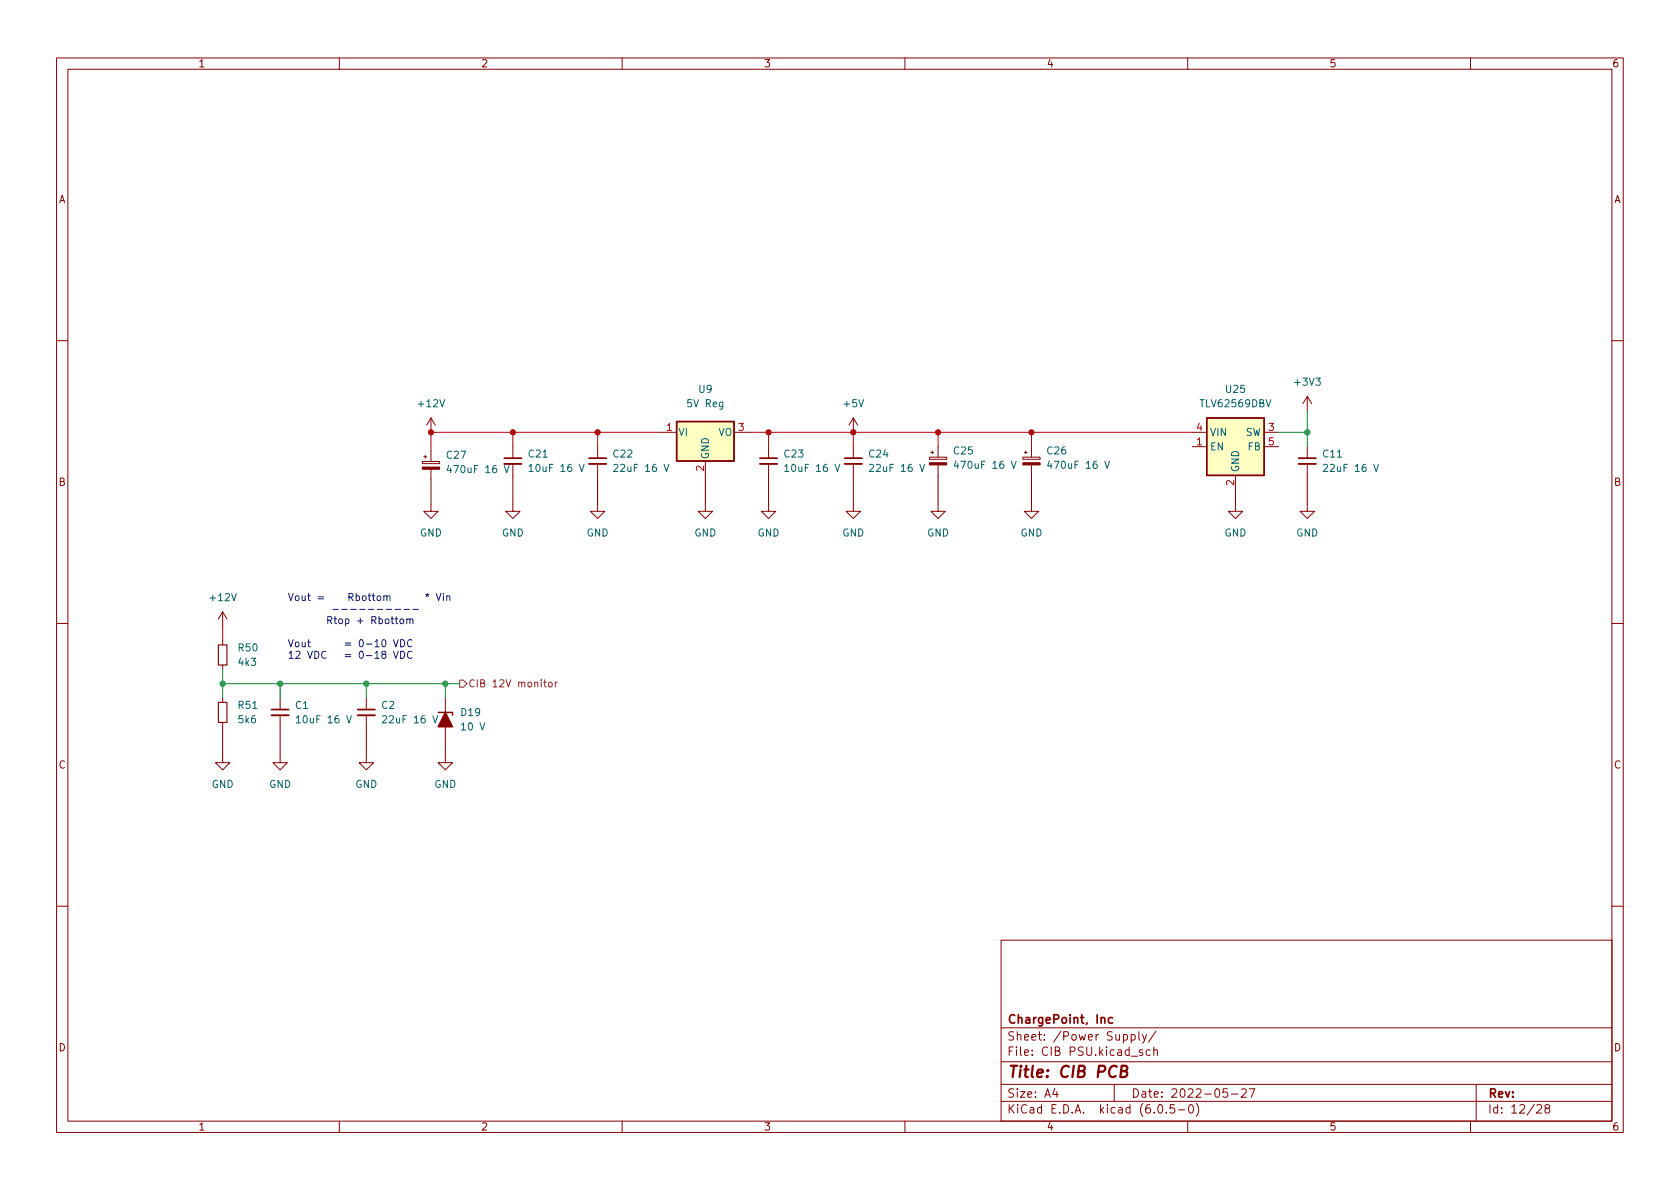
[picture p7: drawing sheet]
<svg xmlns="http://www.w3.org/2000/svg" width="297mm" height="210mm" viewBox="0 0 297 210" stroke-linecap="round" stroke-linejoin="round" font-family="sans-serif">
<g fill="none" stroke="#840000" stroke-width=".18">
<path d="M10 10.2h277v190.1h-277zM12 12.2h273v186.1h-273zM60 10.2v2M110 10.2v2M160 10.2v2M210 10.2v2M260 10.2v2M10 60.2h2M76.2 73.9v2.5M76.2 79.8v1.8M76.2 73.9l-.8 1.3M76.2 73.9l.8 1.3"/>
<path d="M90.7 79v2M105.7 79v2M117.1 76.4h2.5M129.8 76.4h2.5M135.9 79v2M150.9 73.9l-.8 1.3M150.9 73.9v2.5M150.9 79v2M150.9 73.9l.7 1.3M164.8 79.8v.5M165.9 79v1.8M181.4 79.8v.5"/>
<path d="M182.4 79v1.8M210.8 76.4h2.6M210.8 79h2.6M223.5 76.4h2.6M223.5 79h2.6M231.1 70.1v2.5M231.1 79v2M231.1 70.1l-.7 1.3M231.1 70.1l.8 1.3M285 60.2h2M74.7 81.6h3v.4h-3zM74.9 80.8h.5"/>
<path d="M75.2 80.5v.5M76.2 89.1v1.3h1.3l-1.3 1.3-1.3-1.3h1.3M76.2 83v1.8M90.7 89.1v1.3h1.2l-1.2 1.3-1.3-1.3h1.3M90.7 82v2.1M105.7 89.1v1.3h1.2l-1.2 1.3-1.3-1.3h1.3M105.7 82v2.1M124.7 89.1v1.3h1.3l-1.3 1.3-1.3-1.3h1.3M124.7 81.5v2.6M135.9 89.1v1.3h1.3l-1.3 1.3-1.3-1.3h1.3M135.9 82v2.1M150.9 89.1v1.3h1.2l-1.2 1.3-1.3-1.3h1.3"/>
<path d="M150.9 82v2.1M164.3 80.8h3.1v.4h-3.1zM164.6 80h.5M165.9 89.1v1.3h1.2l-1.2 1.3-1.3-1.3h1.3M165.9 82.2v1.9M180.8 80.8h3.1v.4h-3.1zM181.1 80h.5M182.4 89.1v1.3h1.2l-1.2 1.3-1.3-1.3h1.3M182.4 82.2v1.9M218.4 89.1v1.3h1.3l-1.3 1.3-1.2-1.3h1.2M218.4 84.1v2.5M231.1 89.1v1.3h1.3l-1.3 1.3-1.2-1.3h1.2"/>
<path d="M231.1 82v2.1M10 110.2h2M39.4 108.2l-.8 1.3M39.4 108.2v2.5M39.4 113.3v.7M39.4 117.6v.8M39.4 108.2l.7 1.3M285 110.2h2M39.4 133.6v1.3h1.2l-1.2 1.2-1.3-1.2h1.3M39.4 123.4v.8M39.4 127.8v.7M49.5 133.6v1.3h1.3l-1.3 1.2-1.2-1.2h1.2"/>
<path d="M49.5 123.4v2.1M49.5 126.5v2M64.8 133.6v1.3h1.2l-1.2 1.2-1.3-1.2h1.3M64.8 123.4v2.1M64.8 126.5v2M78.7 133.6v1.3h1.3l-1.3 1.2-1.2-1.2h1.2M78.7 123.4v7.7M10 160.2h2M177 166.3h108v32h-108zM285 160.2h2M60 198.3v2M110 198.3v2"/>
<path d="M160 198.3v2M177 194.8h108M177 191.8h108M177 187.8h108M177 181.8h108M186.5 192.5l-.4 1h1M186.9 193v1M197 191.8v3M200 183l.4-.1 .3 .3v.4l-.1 .3h-.6M200 182.9v1.5M201.4 182.4v1.3l.2 .2M202 185.7l-.4-.1-.2 .2 .1 .3 .5 .1v.4h-.6"/>
<path d="M202 182.9l.4 1M202.7 182.9l-.5 1.4-.2 .1M203.4 185.7l-.5-.1-.3 .3v.4l.2 .3h.6M204 185.8l.2-.2 .4 .1v.9M204 185.1v1.5M204.4 182.4l-1.3 1.9M204.9 195.4l.2-.1a.81 .81 0 0 1 .6 .7 .81 .81 0 0 1-.3 .8h-.2a.81 .81 0 0 1-.6-.6 .81 .81 0 0 1 .3-.8zM206.2 196.7v.1M207.6 195.3h-.7v.7l.2-.1 .5 .1 .1 .2-.1 .5-.2 .1-.5-.1M208.4 196.3h1.1M210 198.3v2M210.4 195.4l.1-.1a.81 .81 0 0 1 .6 .7 .81 .81 0 0 1-.3 .8h-.2a.81 .81 0 0 1-.5-.6 .81 .81 0 0 1 .3-.8z"/>
<path d="M211.5 195.1a1.72 1.72 0 0 1 0 2.3M217 192.5h-.7l-.1 .7 .2-.1 .5 .1 .2 .2-.1 .5-.2 .1-.6-.1M217.7 193.5h1.2M219.5 192.7l.6-.2 .2 .2 .1 .3-1 1h1M220.9 192.5h1l-.7 1.5M260 198.3v2M261 191.8v6.5M271.7 195.5l.6-.2 .2 .2 .1 .3-.9 1h.9M273.4 196l-.3-.3 .1-.2 .2-.2 .5 .1 .1 .2-.1 .2-.6 .2-.2 .3 .1 .4 .2 .1h.5l.1-.3-.1-.4-.2-.1"/>
</g>
<path d="M198.2 189.4l.9-.1a.46 .46 0 0 0 .2-.4 .46 .46 0 0 0-.3-.4h-.7l-.2 2h.7a.53 .53 0 0 0 .5-.5 .53 .53 0 0 0-.4-.6" fill="none" stroke="#840000" stroke-width=".4"/>
<path d="M89.2 81h3M104.1 81h3.1M134.4 81h3M149.4 81h3M229.6 81h3.1M48 125.5h3.1M63.2 125.5h3.1M194.7 180.1l.2-.2 .4 .1v.9M196.7 180l-.4-.1-.3 .3v.4l.1 .3h.6" fill="none" stroke="#840000" stroke-width=".3"/>
<g fill="#840000" stroke="#840000" stroke-width=".18">
<path d="M74.7 82.6h3v.4h-3z"/>
<path d="M180.8 81.8h3.1v.4h-3.1z"/>
<path d="M164.3 81.8h3.1v.4h-3.1z"/>
</g>
<g fill="none" stroke="#006464" stroke-width=".18">
<path d="M79.4 82.3l-.3 .9h.7M89.2 82.3l.4 1.3 .4-1.3M93.5 82.5l.4-.4v1.3M93.5 83.4h.8M102.4 82.1l.5 1.3 .4-1.3M108.5 82.2l.5-.1 .3 .4-.8 .9h.8M117.4 82.1l.4 1.3 .5-1.3M138.8 82.5l.3-.4v1.3M138.8 83.4h.7M147.6 82.1l.5 1.3 .4-1.3M153.7 82.2l.5-.1 .3 .4-.8 .9h.8M162.6 82.1l.5 1.3 .4-1.3"/>
<path d="M169 81.5l-.3 .9h.8M178.8 81.6l.4 1.2 .5-1.2M185.5 81.5l-.3 .9h.8M195.3 81.6l.5 1.2 .4-1.2M234 82.2l.5-.1 .2 .4-.8 .9h.8M242.9 82.1l.4 1.3 .4-1.3M52.4 126.9l.4-.3v1.2M52.4 127.8h.7M61.3 126.6l.4 1.2 .4-1.2M67.6 126.7l.5-.1 .3 .3-.8 .9h.8M76.5 126.6l.4 1.2 .5-1.2"/>
</g>
<path d="M89.2 82h3M104.1 82h3.1M134.4 82h3M149.4 82h3M229.6 82h3.1M48 126.5h3.1M63.2 126.5h3.1" fill="none" stroke="#840000" stroke-width=".33"/>
<path d="M119.6 74.5h10.2v7h-10.2zM213.4 73.9h10.1v10.2h-10.1zM77.5 126h2.5v.5" fill="none" stroke="#840000" stroke-width=".25"/>
<path d="M78.7 126l1.3 2.5h-2.5z" fill="#840000" stroke="#840000" stroke-width=".25"/>
<path d="M38.6 114h1.5v3.6h-1.5zM38.6 124.2h1.5v3.6h-1.5z" fill="none" stroke="#840000" stroke-width=".2"/>
<g fill="#ffffc2" stroke="#ffffc2" stroke-width=".18">
<path d="M119.6 74.5h10.2v7h-10.2z"/>
<path d="M213.4 73.9h10.1v10.2h-10.1z"/>
</g>
<path d="M81.3 120.3h.6l.6 .6-.6 .6h-.6zM96.1 120.6h.5M96.3 120.2v1.1l.3 .2M97 120.7l.2-.1 .4 .1v.5l-.1 .2-.3 .1-.2-.1zM98.2 120.6v.9M98.5 120.6l-.3 .3" fill="none" stroke="#725600" stroke-width=".18"/>
<g fill="none" stroke="#0000c2" stroke-width=".18">
<path d="M56.3 105.5h.9M56.3 105.9h.9M58.9 107.8h.9M60.4 107.8h1M62 107.8h1M63.6 107.8h.9M64.8 113.9h1M65.1 105.4h.5M65.1 107.8h1M65.3 104.9v1.1l.3 .2M65.8 105.4h.5M66 104.9v1.1l.3 .2"/>
<path d="M66.3 113.5l.4-.4v1.3M66.3 114.4h.7M66.7 107.8h1M66.8 105.4h.3l.2 .2v.4l-.2 .2-.3-.1-.1-.1zM67 109.5l.4-.1 .2 .3-.1 .5h-.5M67.6 113.2l.2-.1a.68 .68 0 0 1 .4 .6 .68 .68 0 0 1-.4 .7l-.2-.1-.1-.4zM67.7 115.7l-.2-.2 .1-.2 .1-.1h.4l.1 .2v.2l-.6 .2-.1 .1v.3l.2 .2h.3l.2-.2v-.3l-.2-.2M68.2 109.5l.3-.1 .3 .3v.3l-.3 .3-.3-.1-.1-.2zM68.3 107.8h1M69.1 109.4h.5M69.3 109v1.1l.3 .2M69.6 113.1l.4 1.3 .4-1.3"/>
<path d="M69.6 115.2l.4 1.2 .4-1.2M69.9 107.8h.9M69.9 109.4h.4M70 109v1.1l.3 .2M70.8 109.5l.3-.1 .3 .3v.3l-.3 .3-.3-.1-.1-.2zM70.8 113.1a.64 .64 0 0 1 .8 .6 .64 .64 0 0 1-.8 .7zM70.8 115.2a.64 .64 0 0 1 .8 .6 .64 .64 0 0 1-.8 .6zM71.4 107.8h1M71.9 109.6l.2-.2 .3 .1 .1 .8M71.9 109.4v.9M72.5 109.6l.1-.2 .4 .1v.8M72.8 113.2a.6 .6 0 0 0-.8 .5 .6 .6 0 0 0 .6 .7l.2-.1"/>
<path d="M72.8 115.3a.6 .6 0 0 0-.8 .4 .6 .6 0 0 0 .6 .7l.2-.1M73 107.8h1M75.2 105.1l.4 .1 .3-.1M75.4 105.5l.2-.3 .1 .3M75.6 104.9v.3M77.1 104.9l.4 1.3 .5-1.3M78.4 104.9v.2M78.4 105.4v.8M79 105.5l.2-.1h.3v.8M79 105.4v.8"/>
</g>
<g fill="none" stroke="#480000" stroke-width=".18">
<path d="M76.2 84.8v4.3M90.7 84.1v5M105.7 84.1v5M124.7 84.1v5M135.9 84.1v5M150.9 84.1v5M165.9 84.1v5M182.4 84.1v5M218.4 86.6v2.5M231.1 84.1v5M39.4 128.5v5.1M49.5 128.5v5.1"/>
<path d="M64.8 128.5v5.1M78.7 131.1v2.5"/>
</g>
<path d="M226.1 76.4h5M231.1 72.6v6.4M39.4 118.4v5M39.4 120.9h41.9M49.5 120.9v2.5M64.8 120.9v2.5M78.7 120.9v2.5" fill="none" stroke="#009600" stroke-width=".18"/>
<path d="M90.7 76.4v2.6M105.7 76.4v2.6M117.1 76.4h-40.9v3.4M132.3 76.4h78.5M135.9 76.4v2.6M150.9 76.4v2.6M165.9 76.4v2.6M182.4 76.4v2.6M39.4 110.7v2.6" fill="none" stroke="#c20000" stroke-width=".18"/>
<g fill="#c20000" stroke="#c20000" stroke-width=".18">
<circle cx="165.9" cy="76.4" r=".46"/>
<circle cx="182.4" cy="76.4" r=".46"/>
<circle cx="135.9" cy="76.4" r=".46"/>
<circle cx="150.9" cy="76.4" r=".46"/>
<circle cx="105.7" cy="76.4" r=".46"/>
<circle cx="90.7" cy="76.4" r=".46"/>
<circle cx="76.2" cy="76.4" r=".46"/>
</g>
<g fill="#009600" stroke="#009600" stroke-width=".18">
<circle cx="231.1" cy="76.4" r=".46"/>
<circle cx="64.8" cy="120.9" r=".46"/>
<circle cx="78.7" cy="120.9" r=".46"/>
<circle cx="39.4" cy="120.9" r=".46"/>
<circle cx="49.5" cy="120.9" r=".46"/>
</g>
<text font-size="2.8" fill="#840000" x="178" y="190.6">Title: CIB PCB</text>
<g font-size="2.1" fill="#840000">
<text x="178" y="184">Sheet: /Power Supply/</text>
<text x="178" y="181">ChargePoint, Inc</text>
<text x="178" y="186.7">File: CIB PSU.kicad_sch</text>
<text x="178" y="196.9">KiCad E.D.A. kicad (6.0.5-0)</text>
<text x="178" y="194.1">Size: A4</text>
<text x="200" y="194.1">Date: 2022-05-27</text>
<text x="263" y="194.1">Rev:</text>
<text x="263" y="196.9">Id: 12/28</text>
</g>
<g font-size="1.8" fill="#840000">
<text x="35" y="11.9">1</text>
<text x="85" y="11.9">2</text>
<text x="135" y="11.9">3</text>
<text x="185" y="11.9">4</text>
<text x="235" y="11.9">5</text>
<text x="285" y="11.9">6</text>
<text x="10.3" y="35.9">A</text>
<text x="285.3" y="35.9">A</text>
<text x="10.3" y="85.9">B</text>
<text x="285.3" y="85.9">B</text>
<text x="10.3" y="135.9">C</text>
<text x="285.3" y="135.9">C</text>
<text x="10.3" y="185.9">D</text>
<text x="285.3" y="185.9">D</text>
<text x="35" y="199.9">1</text>
<text x="85" y="199.9">2</text>
<text x="135" y="199.9">3</text>
<text x="185" y="199.9">4</text>
<text x="235" y="199.9">5</text>
<text x="285" y="199.9">6</text>
</g>
<g font-size="1.8" fill="#006464">
<text x="123.6" y="69.5">U9</text>
<text x="216.8" y="69.5">U25</text>
<text x="229.1" y="68.2">+3V3</text>
<text x="74.1" y="72">+12V</text>
<text x="119.9" y="77.1">VI</text>
<text x="121.7" y="72">5V Reg</text>
<text x="127" y="77.1">VO</text>
<text x="149.3" y="72">+5V</text>
<text x="212.4" y="72">TLV62569DBV</text>
<text x="213.9" y="77.1">VIN</text>
<text x="220.2" y="77.1">SW</text>
<text x="79" y="81.1">C27</text>
<text x="79.9" y="83.6">470uF 16 V</text>
<text x="93.5" y="80.9">C21</text>
<text x="94.2" y="83.4">10uF 16 V</text>
<text x="108.5" y="80.9">C22</text>
<text x="109.2" y="83.4">22uF 16 V</text>
<text x="125.3" y="81.3" transform="rotate(-90 125.3 81.3)">GND</text>
<text x="138.7" y="80.9">C23</text>
<text x="139.4" y="83.4">10uF 16 V</text>
<text x="153.7" y="80.9">C24</text>
<text x="154.4" y="83.4">22uF 16 V</text>
<text x="168.7" y="80.3">C25</text>
<text x="169.5" y="82.9">470uF 16 V</text>
<text x="185.2" y="80.3">C26</text>
<text x="186" y="82.9">470uF 16 V</text>
<text x="213.9" y="79.6">EN</text>
<text x="219.1" y="83.6" transform="rotate(-90 219.1 83.6)">GND</text>
<text x="220.7" y="79.6">FB</text>
<text x="234" y="80.9">C11</text>
<text x="234.7" y="83.4">22uF 16 V</text>
<text x="74.2" y="94.9">GND</text>
<text x="88.7" y="94.9">GND</text>
<text x="103.7" y="94.9">GND</text>
<text x="122.7" y="94.9">GND</text>
<text x="133.9" y="94.9">GND</text>
<text x="148.9" y="94.9">GND</text>
<text x="163.9" y="94.9">GND</text>
<text x="180.4" y="94.9">GND</text>
<text x="216.5" y="94.9">GND</text>
<text x="229.2" y="94.9">GND</text>
<text x="37.3" y="106.3">+12V</text>
<text x="42.2" y="115.2">R50</text>
<text x="42.2" y="117.7">4k3</text>
<text x="42.2" y="125.3">R51</text>
<text x="52.3" y="125.3">C1</text>
<text x="67.5" y="125.3">C2</text>
<text x="42.2" y="127.9">5k6</text>
<text x="53.1" y="127.9">10uF 16 V</text>
<text x="68.3" y="127.9">22uF 16 V</text>
<text x="81.6" y="126.6">D19</text>
<text x="81.8" y="129.2">10 V</text>
<text x="37.4" y="139.3">GND</text>
<text x="47.6" y="139.3">GND</text>
<text x="62.8" y="139.3">GND</text>
<text x="76.8" y="139.3">GND</text>
</g>
<g font-size="1.8" fill="#a90000">
<text x="117.9" y="76.2">1</text>
<text x="130.6" y="76.2">3</text>
<text x="211.6" y="76.2">4</text>
<text x="224.3" y="76.2">3</text>
<text x="124.5" y="83.3" transform="rotate(-90 124.5 83.3)">2</text>
<text x="211.6" y="78.7">1</text>
<text x="224.3" y="78.7">5</text>
<text x="218.2" y="85.8" transform="rotate(-90 218.2 85.8)">2</text>
</g>
<g font-size="1.8" fill="#0000c2">
<text x="50.8" y="106.3">Vout =</text>
<text x="57.9" y="106.3">Rbottom</text>
<text x="67.6" y="106.3">* Vin</text>
<text x="54.2" y="110.4">Rtop + Rbottom</text>
<text x="50.8" y="114.4">Vout = 0-10 VDC</text>
<text x="50.8" y="116.5">12 VDC = 0-18 VDC</text>
</g>
<text font-size="1.8" fill="#725600" x="82.7" y="121.5">CIB 12V monitor</text>
</svg>
